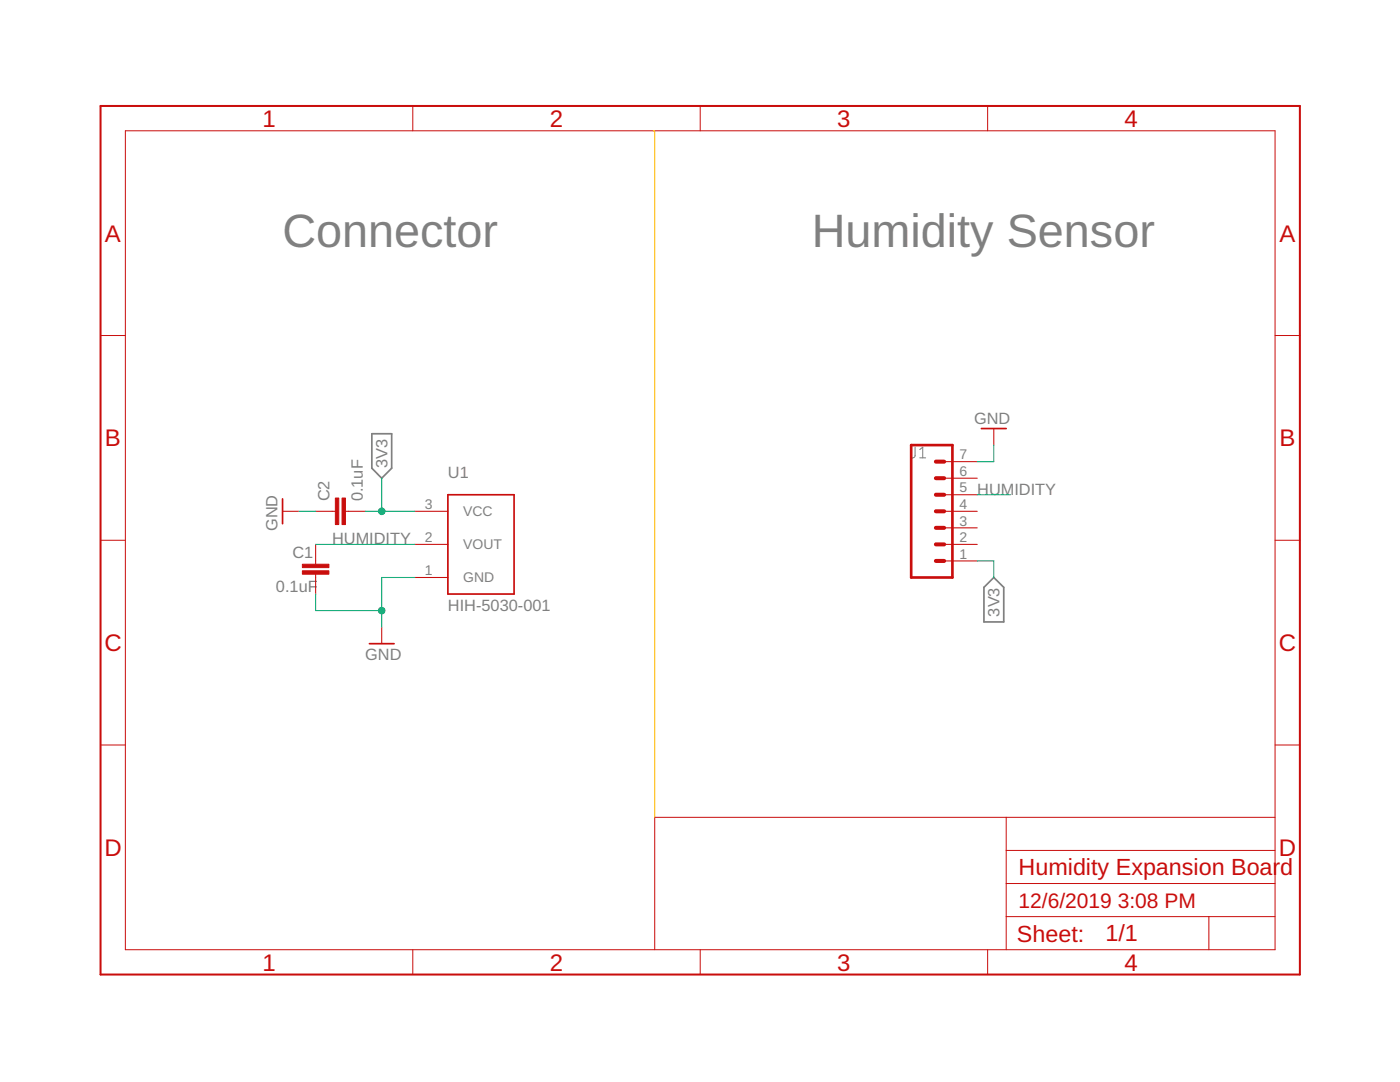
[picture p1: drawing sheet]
<svg xmlns="http://www.w3.org/2000/svg" width="279mm" height="216mm" viewBox="0 0 279 216" stroke-linecap="round" stroke-linejoin="round" font-family="sans-serif">
<path d="M182.6 89.2v1.9l-.2 .2-.5 .1M183.6 91.4h1.1M183.6 89.7l.5-.5v2.2" fill="none" stroke="#808080" stroke-width=".21"/>
<path d="M74.2 86.6h4v6.8l-2 2-2-2zM198.3 115.2l2 2v6.9h-3.9v-6.9z" fill="none" stroke="#808080" stroke-width=".34"/>
<path d="M181.8 88.8h8.3v26.4h-8.3z" fill="none" stroke="#c90d0c" stroke-width=".53"/>
<path d="M186.8 98.7h1.6M186.8 95.4h1.6M186.8 92.1h1.6M186.8 105.3h1.6M186.8 108.6h1.6M186.8 111.9h1.6M186.8 102h1.6" fill="none" stroke="#c90d0c" stroke-width=".8"/>
<g fill="none" stroke="#c90d0c" stroke-width=".21">
<path d="M188.4 98.7h6.6M188.4 95.4h6.6M188.4 92.1h6.6M198.3 85.5v3.3M56.4 102h3.3M63 102h4M63 108.6v4M63 114.6v3.9M68.9 102h4M82.8 108.6h6.6M82.8 102h6.6M82.8 115.2h6.6"/>
<path d="M188.4 111.9h6.6M188.4 108.6h6.6M188.4 105.3h6.6M188.4 102h6.6M76.2 125.1v3.3"/>
</g>
<path d="M56.4 99.5v5M89.4 98.7h13.2v19.8h-13.2zM195.9 85.5h4.9M73.7 128.4h5" fill="none" stroke="#c90d0c" stroke-width=".34"/>
<g fill="#c90d0c" stroke="#c90d0c" stroke-width=".2">
<path d="M60.3 113.9h5.3v.7h-5.3z"/>
<path d="M60.3 112.6h5.3v.7h-5.3z"/>
<path d="M68.3 99.4h.6v5.3h-.6z"/>
<path d="M66.9 99.4h.7v5.3h-.7z"/>
</g>
<g fill="none" stroke="#c90d0c" stroke-width=".2">
<path d="M25 26.1h229.5v163.4h-229.5zM82.4 21.1v5M139.7 21.1v5M197.1 21.1v5M20.1 67h4.9M254.5 67h4.9M20.1 107.8h4.9M254.5 107.8h4.9M20.1 148.7h4.9M254.5 148.7h4.9M200.8 163.1v26.4M200.8 176.3h53.7"/>
<path d="M200.8 169.7h53.7M254.5 163.1h-123.8v26.4M82.4 189.5v5M139.7 189.5v5M197.1 189.5v5M200.8 182.9h53.7M241.3 182.9v6.6"/>
</g>
<path d="M20.1 21.1h239.3v173.4h-239.3z" fill="none" stroke="#c90d0c" stroke-width=".4"/>
<path d="M76.2 95.4v6.6M195 98.7h6.6M198.3 88.8v3.3h-3.3M59.7 102h3.3M63 118.5v3.3h13.2M63 108.6h19.8M72.9 102h9.9M82.8 115.2h-6.6v9.9M195 111.9h3.3v3.3" fill="none" stroke="#0dab76" stroke-width=".21"/>
<g fill="#0dab76" stroke="#0dab76" stroke-width=".2">
<circle cx="76.2" cy="102" r=".66"/>
<circle cx="76.2" cy="121.8" r=".66"/>
</g>
<path d="M130.3 26.1h.4v137" fill="none" stroke="#ffba08" stroke-width=".21"/>
<g font-size="9.3" fill="#808080">
<text x="56.4" y="49.2">Connector</text>
<text x="162" y="49.2">Humidity Sensor</text>
</g>
<g font-size="4.8" fill="#c90d0c">
<text x="52.4" y="25.3">1</text>
<text x="109.7" y="25.3">2</text>
<text x="167.1" y="25.3">3</text>
<text x="224.4" y="25.3">4</text>
<text x="21" y="48.2">A</text>
<text x="255.4" y="48.2">A</text>
<text x="21" y="89.1">B</text>
<text x="255.4" y="89.1">B</text>
<text x="20.8" y="129.9">C</text>
<text x="255.2" y="129.9">C</text>
<text x="20.8" y="170.8">D</text>
<text x="255.2" y="170.8">D</text>
<text x="52.4" y="193.7">1</text>
<text x="109.7" y="193.7">2</text>
<text x="167.1" y="193.7">3</text>
<text x="224.4" y="193.7">4</text>
</g>
<g font-size="4.7" fill="#c90d0c">
<text x="203.3" y="174.7">Humidity Expansion Boar</text>
<text x="255.5" y="174.7">d</text>
<text x="203" y="188">Sheet:</text>
<text x="220.6" y="187.9">1/1</text>
</g>
<g font-size="4.2" fill="#c90d0c">
<text x="203.3" y="181.3">12/6/2019</text>
<text x="223.1" y="181.3">3:08 PM</text>
</g>
<g font-size="3.3" fill="#808080">
<text x="194.4" y="84.5">GND</text>
<text x="77.3" y="93.4" transform="rotate(-90 77.3 93.4)">3V3</text>
<text x="89.4" y="95.4">U1</text>
<text x="65.8" y="100" transform="rotate(-90 65.8 100)">C2</text>
<text x="72.4" y="100" transform="rotate(-90 72.4 100)">0.1uF</text>
<text x="195" y="98.7">HUMIDITY</text>
<text x="55.4" y="106" transform="rotate(-90 55.4 106)">GND</text>
<text x="58.4" y="111.4">C1</text>
<text x="66.3" y="108.6">HUMIDITY</text>
<text x="55.1" y="118">0.1uF</text>
<text x="89.4" y="121.8">HIH-5030-001</text>
<text x="199.5" y="123" transform="rotate(-90 199.5 123)">3V3</text>
<text x="72.9" y="131.7">GND</text>
</g>
<g font-size="2.8" fill="#808080">
<text x="191.5" y="95">6</text>
<text x="191.5" y="91.7">7</text>
<text x="84.8" y="101.6">3</text>
<text x="191.5" y="101.6">4</text>
<text x="191.5" y="98.3">5</text>
<text x="92.4" y="103">VCC</text>
<text x="191.5" y="104.9">3</text>
<text x="84.8" y="108.2">2</text>
<text x="92.4" y="109.6">VOUT</text>
<text x="191.5" y="111.5">1</text>
<text x="191.5" y="108.2">2</text>
<text x="84.8" y="114.8">1</text>
<text x="92.4" y="116.2">GND</text>
</g>
</svg>
